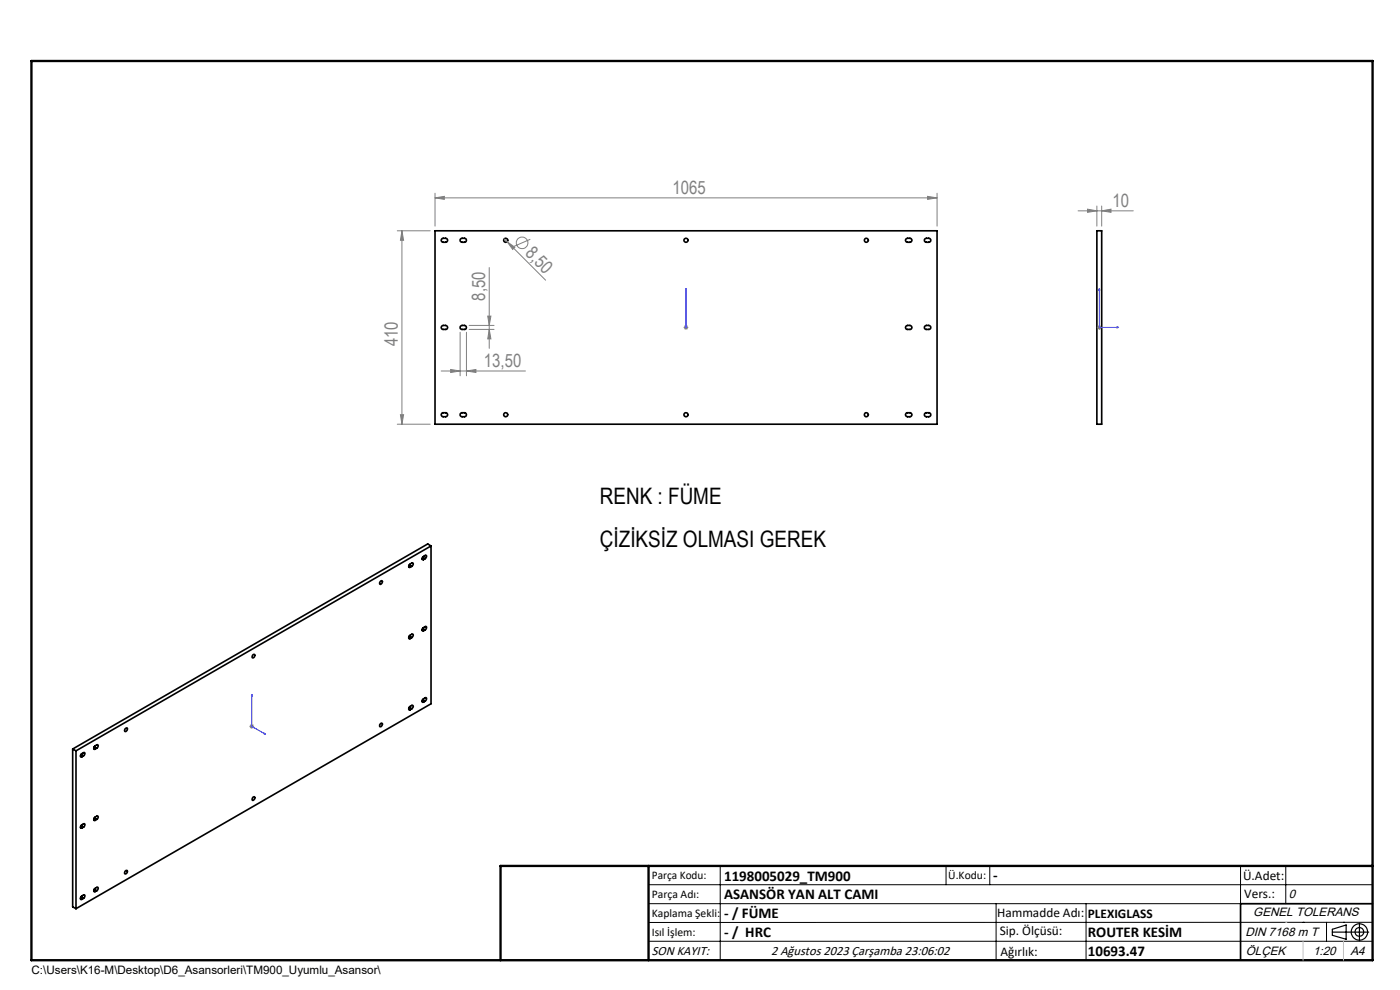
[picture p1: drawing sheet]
<svg xmlns="http://www.w3.org/2000/svg" width="297mm" height="210mm" viewBox="0 0 297 210" stroke-linecap="round" stroke-linejoin="round" font-family="sans-serif">
<g fill="none" stroke="#000" stroke-width=".35">
<path d="M92.3 49h106.5v41h-106.5zM93.8 50.6l.7-.1a.42 .42 0 0 1 .5 .5 .42 .42 0 0 1-.5 .4h-.5a.43 .43 0 0 1-.4-.3 .43 .43 0 0 1 .2-.5zM97.7 50.7l.8-.2a.42 .42 0 0 1 .5 .5 .42 .42 0 0 1-.5 .4l-.7-.1-.2-.2zM192.3 50.6l.7-.1a.42 .42 0 0 1 .5 .5 .42 .42 0 0 1-.5 .4h-.5a.43 .43 0 0 1-.4-.3 .43 .43 0 0 1 .2-.5zM196.2 50.7l.8-.2a.42 .42 0 0 1 .4 .5 .42 .42 0 0 1-.4 .4l-.7-.1-.2-.2zM232.7 49h1v41h-1zM93.8 69.1l.7-.1a.42 .42 0 0 1 .5 .5 .42 .42 0 0 1-.5 .4h-.5a.41 .41 0 0 1-.4-.3 .41 .41 0 0 1 .2-.5zM97.7 69.2l.8-.2a.42 .42 0 0 1 .5 .5 .42 .42 0 0 1-.5 .4l-.8-.2zM192.2 69.2l.8-.2a.42 .42 0 0 1 .5 .5 .42 .42 0 0 1-.5 .4l-.7-.1-.2-.3zM196.2 69.2l.8-.2a.42 .42 0 0 1 .4 .5 .42 .42 0 0 1-.4 .4l-.8-.2zM93.8 87.6h.7a.42 .42 0 0 1 .5 .4 .42 .42 0 0 1-.5 .4h-.5a.43 .43 0 0 1-.4-.3 .43 .43 0 0 1 .2-.5zM97.8 87.6h.7a.42 .42 0 0 1 .5 .4 .42 .42 0 0 1-.5 .4h-.5a.42 .42 0 0 1-.4-.3 .42 .42 0 0 1 .2-.5z"/>
<path d="M192.3 87.6h.7a.42 .42 0 0 1 .5 .4 .42 .42 0 0 1-.5 .4h-.5a.43 .43 0 0 1-.4-.3 .43 .43 0 0 1 .2-.5zM196.2 87.7l.2-.1h.6a.42 .42 0 0 1 .4 .4 .42 .42 0 0 1-.4 .4l-.7-.1-.2-.2zM86.8 119.8l.5 .3M89.5 118.5l.4 .2M89.6 118.2l.6 .3M90.2 118.5a.34 .34 0 0 0 .3-.3 .34 .34 0 0 0-.3-.4l-.3 .2a.37 .37 0 0 0-.4 .3 .37 .37 0 0 0 .2 .4h.2M90.2 118.5l-.3 .2M91.4 115.8v33.5l-75.3 43.4M91.4 115.8l-75.3 43.5M91.4 115.8l-.7-.4-75.3 43.5M53.6 139l.1-.1a.27 .27 0 0 1 .4 0 .27 .27 0 0 1-.1 .4l-.1 .1a.22 .22 0 0 1-.4 .1 .22 .22 0 0 1 0-.3zM80.8 123.3a.24 .24 0 0 1 .3 0 .24 .24 0 0 1 0 .3 .28 .28 0 0 1-.2 .3 .28 .28 0 0 1-.4-.1z"/>
<path d="M86.7 120.2l.3 .1M86.7 135.3l.3 .2M86.8 134.9l.5 .3M87.3 120.1a.4 .4 0 0 0 .4-.3 .4 .4 0 0 0-.2-.4l-.5 .3a.34 .34 0 0 0-.3 .3 .34 .34 0 0 0 .3 .3M87.3 135.2a.4 .4 0 0 0 .4-.3 .4 .4 0 0 0-.2-.4l-.5 .3a.35 .35 0 0 0-.3 .3 .35 .35 0 0 0 .3 .4M87.3 120.1l-.3 .2M87.3 135.2l-.3 .3M89.5 133.6l.4 .2M89.6 133.3l.6 .3M90.2 133.6a.4 .4 0 0 0 .3-.3 .4 .4 0 0 0-.2-.4l-.4 .2a.37 .37 0 0 0-.4 .3 .37 .37 0 0 0 .2 .4h.2M90.2 133.6l-.3 .2M15.4 158.9l.7 .4"/>
<path d="M15.4 158.9v33.5l.7 .3M16.1 159.3v33.4M19.9 158.7l.3 .2M20 158.4l.5 .3M20.5 158.7a.42 .42 0 0 0 .1-.7l-.4 .2a.35 .35 0 0 0-.4 .4 .35 .35 0 0 0 .4 .3M20.5 158.7l-.3 .2M26.6 154.6a.27 .27 0 0 1 .4-.2 .27 .27 0 0 1 0 .5l-.3 .2a.26 .26 0 0 1-.3-.1 .26 .26 0 0 1 .1-.3zM80.7 153.6l.2-.2a.37 .37 0 0 1 .1 .5 .37 .37 0 0 1-.5 .1zM86.7 150.4l.3 .2M86.8 150l.5 .3M87.3 150.3a.4 .4 0 0 0 .4-.3 .4 .4 0 0 0-.2-.4l-.5 .3a.35 .35 0 0 0-.3 .3 .35 .35 0 0 0 .3 .4M87.3 150.3l-.3 .3"/>
<path d="M89.5 148.8l.4 .1M89.6 148.4l.6 .3M90.2 148.7a.4 .4 0 0 0 .3-.3 .4 .4 0 0 0-.2-.4l-.4 .2a.4 .4 0 0 0-.4 .4 .4 .4 0 0 0 .2 .4l.2-.1M90.2 148.7l-.3 .2M17.1 160.4l.3 .1M17.1 175.5l.3 .1M17.2 160l.5 .3M17.2 175.1l.5 .4M17.7 160.3a.39 .39 0 0 0 .3-.3 .39 .39 0 0 0-.2-.4l-.4 .3a.34 .34 0 0 0-.4 .3 .34 .34 0 0 0 .4 .3M17.7 175.5a.42 .42 0 0 0 .1-.8l-.4 .3a.34 .34 0 0 0-.4 .3 .34 .34 0 0 0 .4 .3M17.7 160.3l-.3 .2M17.7 175.5l-.3 .1"/>
<path d="M19.9 173.8l.3 .2M20 173.5l.5 .3M20.5 173.8a.39 .39 0 0 0 .3-.3 .39 .39 0 0 0-.2-.4l-.4 .2a.35 .35 0 0 0-.4 .4 .35 .35 0 0 0 .4 .3M20.5 173.8l-.3 .2M53.7 169.1a.24 .24 0 0 1 .3 0 .24 .24 0 0 1 0 .3 .27 .27 0 0 1-.2 .4 .27 .27 0 0 1-.3-.3zM17.1 190.6l.3 .2M17.2 190.2l.5 .4M17.7 190.6a.42 .42 0 0 0 .1-.8l-.4 .3a.35 .35 0 0 0-.4 .3 .35 .35 0 0 0 .4 .4M17.7 190.6l-.3 .2M19.9 188.9l.3 .2M20 188.6l.5 .3M20.5 188.9a.42 .42 0 0 0 .1-.7l-.4 .2a.34 .34 0 0 0-.3 .4 .34 .34 0 0 0 .3 .3"/>
<path d="M20.5 188.9l-.3 .2M26.6 184.8a.28 .28 0 0 1 .4-.1 .28 .28 0 0 1-.1 .5l-.1 .1a.23 .23 0 0 1-.3 .1 .23 .23 0 0 1 0-.4zM291.2 191.7h-28v12"/>
<circle cx="107.3" cy="51" r=".42"/>
<circle cx="145.5" cy="51" r=".42"/>
<circle cx="183.8" cy="51" r=".43"/>
<circle cx="107.3" cy="88" r=".43"/>
<circle cx="145.5" cy="88" r=".43"/>
<circle cx="183.8" cy="88" r=".44"/>
</g>
<g fill="none" stroke="#808080" stroke-width=".21">
<path d="M84.3 49h7M85.3 49l.3 2h-.7zM85.3 49v41M92.3 42l2-.3v.6zM92.3 41v7M92.3 42h106.5M103.8 56.8v17.1M107 50.7l.6 .6M107.6 51.3l1.6 1.1-.4 .5zM107.6 51.3l8.1 8.1M112.5 50.8l-3.5 1.5M196.8 41.7l2 .3-2 .3z"/>
<path d="M198.8 41v7M228.7 44.7h11.7M230.7 44.4l2 .3-2 .3zM232.7 43.7v4.3M233.7 44.7l2-.3v.6zM233.7 43.7v4.3M93.6 78.7h17.9M95.6 78.4l2 .3-2 .3zM97.6 70.5v9.2M99 78.7l2-.3v.6zM99 70.5v9.2M99.5 69.9h5.3"/>
<path d="M99.5 69h5.3M103.5 67.1h.6l-.3 1.9zM103.8 69.9l.3 2h-.6zM145 69.5h1M145.2 69.1l.7 .7M145.5 69v1M145.9 69.1l-.7 .7M232.7 69.5h1M232.9 69.1l.7 .7M233.2 69v1M233.6 69.1l-.7 .7M84.3 90h7"/>
<path d="M84.9 88h.7l-.3 2zM52.9 154.1h1M53.1 153.7l.7 .7M53.4 153.6v1M53.8 153.7l-.7 .7"/>
<circle cx="110.7" cy="51.5" r="1.23"/>
</g>
<g fill="none" stroke="#000" stroke-width=".25">
<path d="M282.6 197.7h7.8M282.6 197.1l3-.9v3l-3-.8zM288.4 195.8v3.8M106.2 203.7h185"/>
<circle cx="288.4" cy="197.7" r="1.74"/>
<circle cx="288.4" cy="197.7" r=".93"/>
</g>
<path d="M145.5 69.3v.3zM145.5 61.2v.4v-.4M145.5 69.5h.1M145.5 61.2v8.3M233.2 61.2v8.3h4.2M233.2 61.2l.1 .4h-.2zM237 69.3l.4 .2-.4 .1zM53.4 147.3v6.8l3 1.7M53.4 147.3l.1 .4-.2-.1zM56.1 155.5l.3 .3-.3-.1z" fill="none" stroke="#00f" stroke-width=".21"/>
<g fill="none" stroke="#000" stroke-width=".21">
<path d="M137.6 187.7h153.6M137.6 191.7h153.6M137.6 199.7h153.6M152.8 183.7v20M200.7 183.7v4M210 183.7v4M211.3 191.7v12M230.4 191.7v12M263.2 183.7v20M272.8 183.7v8M276.4 195.6h.1M281.4 195.6v4.1"/>
<path d="M285 195.6h.1M291.2 195.6l-153.6 .1"/>
</g>
<path d="M6.7 12.9h284.5v190.8h-284.5zM137.6 183.7v20M291.2 183.7h-185v20" fill="none" stroke="#000" stroke-width=".5"/>
<path d="M276.4 199.7v4M285 199.7v4" fill="none" stroke="#c0c0c0" stroke-width=".21"/>
<path d="M272.8 195.6h.1" fill="none" stroke="#c0c0c0" stroke-width=".25"/>
<g fill="#00f">
<path d="M145.5 69.3v.3zM145.5 61.2v.4z"/>
<path d="M56.1 155.5l.3 .3-.3-.1zM53.4 147.3l.1 .4-.2-.1z"/>
<path d="M237 69.3l.4 .2-.4 .1zM233.2 61.2l.1 .4h-.2z"/>
</g>
<g fill="#808080">
<path d="M107.6 51.3l1.6 1.1-.4 .5z"/>
<path d="M196.8 41.7l2 .3-2 .3zM92.3 42l2-.3v.6z"/>
<path d="M230.7 44.4l2 .3-2 .3zM233.7 44.7l2-.3v.6z"/>
<path d="M99 78.7l2-.3v.6zM95.6 78.4l2 .3-2 .3z"/>
<path d="M85.3 49l.3 2h-.7zM84.9 88h.7l-.3 2z"/>
<path d="M103.8 69.9l.3 2h-.6zM103.5 67.1h.6l-.3 1.9z"/>
</g>
<g font-size="4.8">
<text x="127.3" y="106.9">RENK : FÜME</text>
<text x="127.3" y="115.9">ÇİZİKSİZ OLMASI GEREK</text>
</g>
<g font-size="3.9" fill="#808080">
<text x="142.7" y="41.1">1065</text>
<text x="236" y="43.8">10</text>
<text x="111.3" y="53.9" transform="rotate(45 111.3 53.9)">8,50</text>
<text x="103" y="63.8" transform="rotate(-90 103 63.8)">8,50</text>
<text x="84.4" y="73.5" transform="rotate(-90 84.4 73.5)">410</text>
<text x="102.7" y="77.8">13,50</text>
</g>
<g font-size="3.2">
<text x="153.6" y="186.8">1198005029_TM900</text>
<text x="153.6" y="190.8">ASANSÖR YAN ALT CAMI</text>
<text x="210.7" y="186.6">-</text>
<text x="153.6" y="194.8">- / FÜME</text>
<text x="153.6" y="198.8">- / HRC</text>
<text x="230.8" y="198.7">ROUTER KESİM</text>
<text x="230.8" y="202.8">10693.47</text>
</g>
<g font-size="2.8">
<text x="263.7" y="186.7">Ü.Adet:</text>
<text x="263.9" y="190.5">Vers.:</text>
<text x="211.5" y="194.5">Hammadde Adı:</text>
<text x="230.8" y="194.7">PLEXIGLASS</text>
<text x="138.3" y="202.6">SON KAYIT:</text>
<text x="163.6" y="202.6">2 Ağustos 2023 Çarşamba 23:06:02</text>
<text x="212.1" y="198.4">Sip. Ölçüsü:</text>
<text x="212.2" y="202.7">Ağırlık:</text>
</g>
<g font-size="2.6">
<text x="273.4" y="190.4">0</text>
<text x="265.9" y="194.4">GENEL TOLERANS</text>
<text x="264.2" y="198.5">DIN 7168 m T</text>
<text x="264.3" y="202.6">ÖLÇEK</text>
<text x="278.5" y="202.6">1:20</text>
<text x="286.5" y="202.6">A4</text>
</g>
<g font-size="2.5">
<text x="138.3" y="186.4">Parça Kodu:</text>
<text x="138.3" y="190.5">Parça Adı:</text>
<text x="201.2" y="186.5">Ü.Kodu:</text>
<text x="138.3" y="194.5">Kaplama Şekli:</text>
<text x="138.3" y="198.6">Isıl İşlem:</text>
<text x="6.7" y="206.7">C:\Users\K16-M\Desktop\D6_Asansorleri\TM900_Uyumlu_Asansor\</text>
</g>
</svg>
